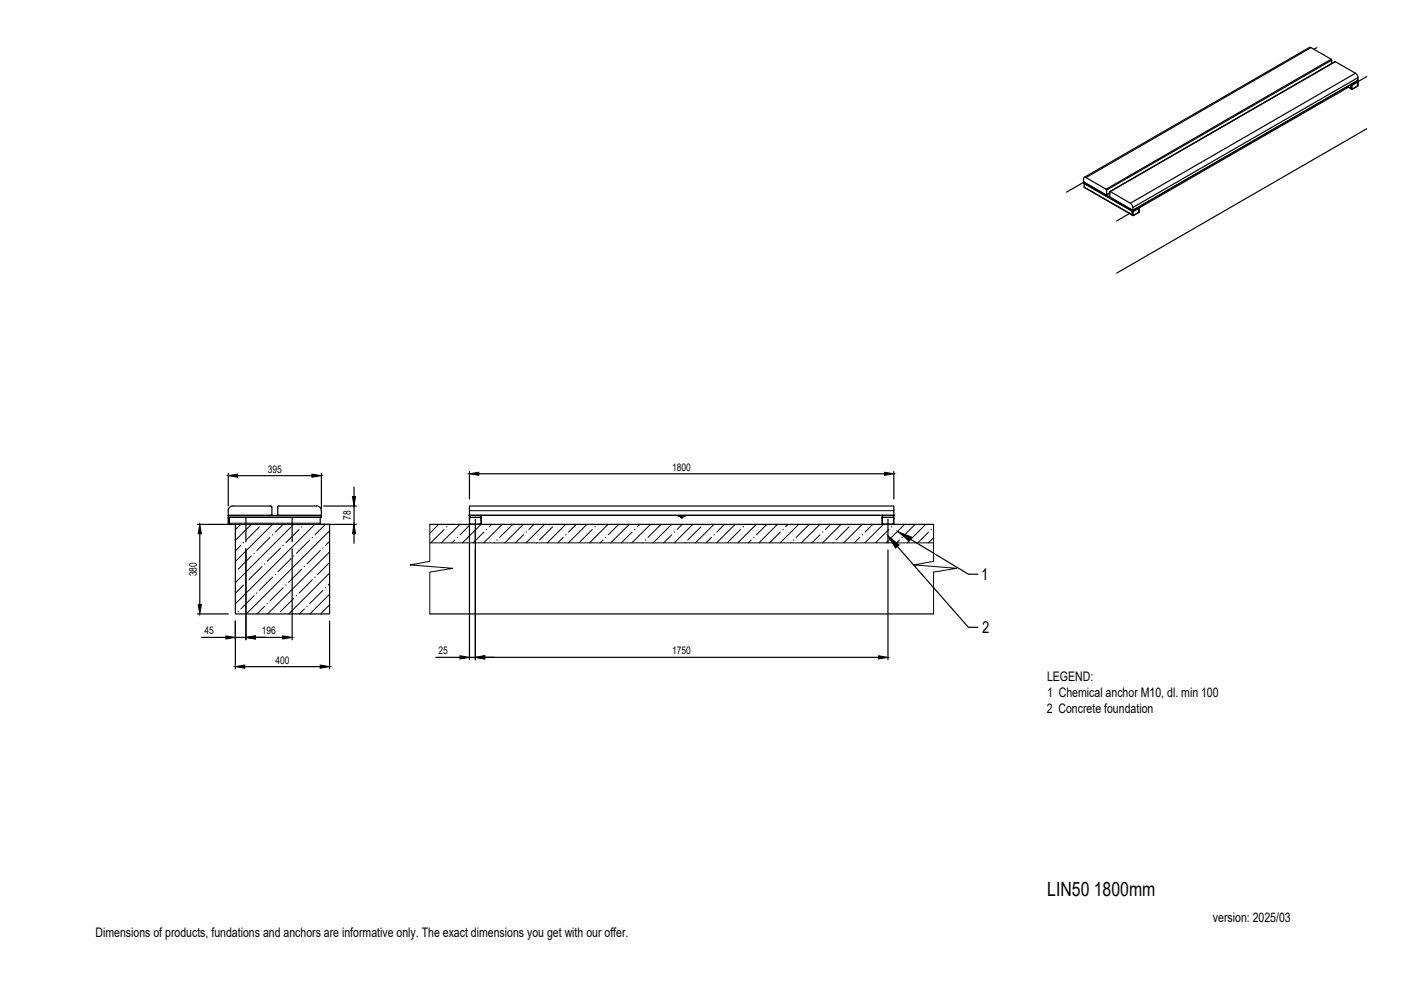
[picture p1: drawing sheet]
<svg xmlns="http://www.w3.org/2000/svg" width="297mm" height="210mm" viewBox="0 0 297 210" stroke-linecap="round" stroke-linejoin="round" font-family="sans-serif">
<!-- layer: SRAFY -->
<g fill="none" stroke="#000" stroke-width=".21">
<path d="M51 111.2l-1.1 1.1M51.1 115.6l-1.2 1.2M53.3 111.2l-3.4 3.4M53.3 117.9l-2.8 2.8M55 111.7l-2.8 2.8M57.2 114l-2.8 2.7M57.8 111.2l-7.9 7.9M59.5 116.2l-2.8 2.8M60 111.2l-1.6 1.6M61.7 118.4l-2.8 2.8M62.3 111.2l-12.4 12.3M63.4 112.3l-2.8 2.8"/>
<path d="M65.7 114.5l-2.8 2.8M66.7 111.2l-16.8 16.8M67.9 116.7l-2.8 2.9M69 111.2l-2.2 2.2M69.9 112.5l-17.7 17.7M69.9 117l-13.2 13.2M69.9 114.8l-.9 .8M69.9 119.3l-2.6 2.5M91.1 111.2v7.8l-4.1 .8 9 .7-4.9 .8v8.9M91.1 115.1h106.8M93 111.2l-1.9 1.9M94.2 112.3l-2.8 2.8"/>
<path d="M96.4 114.5l-.6 .6M97.5 111.2l-3.9 3.9M99.7 111.2l-2.2 2.2M102 111.2l-3.9 3.9M102.6 112.8l-2.3 2.3M104.2 111.2l-.5 .5M104.8 115.1h.1M106.5 111.2l-3.9 3.9M108.7 111.2l-2.8 2.7M111 111.2l-4 3.9M111 113.4l-1.7 1.7M113.2 111.2l-1.1 1.1"/>
<path d="M115.5 111.2l-4 3.9M117.2 111.7l-2.8 2.8M119.4 113.9l-1.1 1.2M119.9 111.2l-3.9 3.9M122.2 111.2l-1.6 1.6M124.4 111.2l-3.9 3.9M125.6 112.3l-2.8 2.8M127.9 114.5l-.7 .6M128.9 111.2l-3.9 3.9M131.2 111.2l-2.2 2.2M133.4 111.2l-3.9 3.9M134 112.8l-2.3 2.3"/>
<path d="M135.7 111.2l-.6 .5M136.3 115.1h-.1M137.9 111.2l-3.9 3.9M140.2 111.2l-2.8 2.7M142.4 111.2l-3.9 3.9M142.4 113.4l-1.7 1.7M144.6 111.2l-1 1.1M146.9 111.2l-3.9 3.9M148.6 111.7l-2.8 2.8M150.9 113.9l-1.2 1.2M151.4 111.2l-3.9 3.9M153.6 111.2l-1.6 1.6"/>
<path d="M155.9 111.2l-4 3.9M157 112.3l-2.8 2.8M159.3 114.5l-.6 .6M160.3 111.2l-3.9 3.9M162.6 111.2l-2.2 2.2M164.8 111.2l-3.9 3.9M165.4 112.8l-2.2 2.3M167.1 111.2l-.5 .5M167.7 115.1h-.1M169.3 111.2l-3.9 3.9M171.6 111.2l-2.8 2.7M173.8 111.2l-3.9 3.9"/>
<path d="M173.9 113.4l-1.8 1.7M176.1 111.2l-1.1 1.1M178.3 111.2l-3.9 3.9M180 111.7l-2.8 2.8M182.3 113.9l-1.2 1.2M182.8 111.2l-3.9 3.9M185 111.2l-1.6 1.6M187.3 111.2l-3.9 3.9M188.5 112.3l-2.8 2.8M190.7 114.5l-.6 .6M191.8 111.2l-3.9 3.9M194 111.2l-2.2 2.2"/>
<path d="M196.3 111.2l-4 3.9M196.9 112.8l-2.3 2.3M197.9 111.2v7.8l-4.1 .8 9 .7-4.9 .8v8.9M197.9 114l-1.1 1.1M51.6 124.1l-1.7 1.7M53.9 126.3l-2.8 2.8M55.5 120.1l-2.7 2.8M56.1 128.5l-1.6 1.7M57.8 122.4l-2.8 2.8M60 124.6l-2.8 2.8M62.3 126.9l-2.8 2.8M64 120.7l-2.8 2.8"/>
<path d="M64.5 129.1l-1 1.1M66.2 122.9l-2.8 2.8M68.5 125.2l-2.8 2.8M69.9 121.5l-8.7 8.7M69.9 126l-4.2 4.2M69.9 123.8l-.3 .3M69.9 128.2l-1.9 2"/>
</g>
<g fill="#000" stroke="#000" stroke-width=".21">
<circle cx="51.6" cy="115.1" r=".04"/>
<circle cx="56.1" cy="119.6" r=".04"/>
<circle cx="57.8" cy="113.4" r=".04"/>
<circle cx="62.3" cy="117.9" r=".04"/>
<circle cx="66.2" cy="113.9" r=".04"/>
<circle cx="68.5" cy="116.2" r=".04"/>
<circle cx="94.7" cy="111.7" r=".04"/>
<circle cx="97" cy="113.9" r=".04"/>
<circle cx="103.1" cy="112.3" r=".04"/>
<circle cx="113.8" cy="115" r=".04"/>
<circle cx="143" cy="112.8" r=".04"/>
<circle cx="159.8" cy="113.9" r=".04"/>
<circle cx="176.7" cy="115" r=".04"/>
<circle cx="189" cy="111.7" r=".04"/>
<circle cx="50.5" cy="129.7" r=".04"/>
<circle cx="54.4" cy="125.7" r=".04"/>
<circle cx="56.7" cy="128" r=".04"/>
<circle cx="65.1" cy="128.5" r=".04"/>
<circle cx="66.8" cy="122.4" r=".04"/>
<circle cx="69" cy="124.6" r=".04"/>
</g>
<!-- layer: OSY -->
<path d="M52.1 109.9v5M61.9 109.9v5M100.8 110.1v5M188.3 110.1v5" fill="none" stroke="#000" stroke-width=".25"/>
<!-- layer: OBRYSOVA -->
<path d="M91.1 111.2h106.8M91.1 130.2h106.8" fill="none" stroke="#000" stroke-width=".25"/>
<!-- layer: 0 -->
<g fill="#000" stroke="#000" stroke-width=".21">
<path d="M42.4 111.2l.3 2h-.7zM48.4 100.9l2-.4v.7zM66.1 100.5l2 .4-2 .3zM75.1 111.2l.3 2h-.7zM74.7 105.3h.7l-.3 2zM99.5 100.4l2-.3v.7zM187.5 100.1l2 .3-2 .4zM188.3 113.6l2.3 1.9-.7 .7zM190.4 112.7l2.8 1.2-.5 .8zM42 128.2h.7l-.3 2zM47.9 134.8l2 .3-2 .4zM52.1 135.1l2-.3v.7z"/>
<path d="M59.9 134.8l2 .3-2 .4zM97.5 139l2 .4-2 .3zM100.8 139.4l2-.4v.7zM186.3 139l2 .4-2 .3zM49.9 141.3l2-.3v.7zM67.9 141l2 .3-2 .4z"/>
<circle cx="241.4" cy="44.1" r=".11"/>
<circle cx="99.5" cy="109.3" r=".11"/>
<circle cx="144.4" cy="109.7" r=".11"/>
<circle cx="144.5" cy="109.7" r=".11"/>
<circle cx="144.6" cy="109.7" r=".11"/>
<circle cx="144.6" cy="109.7" r=".08"/>
<circle cx="144.7" cy="109.7" r=".11"/>
<circle cx="189.5" cy="109.3" r=".11"/>
</g>
<g fill="none" stroke="#000" stroke-width=".25">
<path d="M278 10.1l-.4-.1-47.7 27.6M279.2 10.1l-.6 .3M282.2 12.6l.1 .1M282.2 12.6l-4.2-2.5-47.7 27.5M282.2 12.6l-47.7 27.5M282.3 13.5v-.7l-47.7 27.5M283.1 13.1l-47.8 27.5M285.7 18.4l.8 .4M285.9 18.5l-44.4 25.6M286.5 18.1l.1 .8v-.7M286.5 18.1l.1 .1M286.5 18.8l.1 .1"/>
<path d="M286.5 18v.1M286.5 18h.1M286.5 18l-.1-.1 .1 .9-.8-.5M286.5 17.8v.2M286.6 18.8v.1M286.6 18.8h.1M286.6 18.8l.1 .1M286.6 18.1v.1M286.6 18.2v.7M286.6 17.8l1.3-.7v.2l-1.3 .7M286.6 17.8v.2M286.6 17.8h.1"/>
<path d="M286.7 18h.1M286.7 18l-.1 .2M286.7 18.9h.1M287.4 15.5l.4 .4 .1 .5M287.4 15.5l-4.3-2.4-47.7 27.5M287.4 15.5l-47.7 27.6M287.8 18.3h.1M287.8 17.4h.1M287.8 18.3l-1.2 .6M287.8 18.3l-1.1 .6M287.8 17.4l-1.1 .6M287.8 17.3l.1 .1"/>
<path d="M287.9 17.3h.1M287.9 17v.1M287.9 18.1l-.1 .2M287.9 17h.1M287.9 17.4h.1M287.9 18.1h.1M287.9 17.1v.2M287.9 17.4v.7M287.9 17.1l-47.7 27.5M289.8 16.2l-1.9 1.1M229.7 38.6l.1-.9 .3-.1 4.4 2.5M229.8 38.6v.2"/>
<path d="M229.8 38.6l4.7 2.7h.1M229.8 38.6l-3.7 2.1M229.8 38.6v.3l10.3 5.9v-.2M229.8 38.6l10.3 6M229.8 39.6l.1 .1M229.9 38.9l10.2 5.9v.7l-10.2-5.8zM229.9 39.7l10.3 6M289.8 27.3l-53 30.6M234.5 40.1l.1 .2M234.6 40.3v1M235.3 41l-.7 .4M235.3 40.9l-.7 .4"/>
<path d="M235.4 40.6h-.1l.1 1.2 4.8 2.8M235.4 40.6l4.3 2.5M239.5 45.3l-2.7 1.6M239.7 43.1l.3 .4 .2 .5M240.1 44.9l.1 .7v-.6M240.1 44.9l.1 .1M240.2 44.9h.1M240.2 44.6h.1M240.2 44l47.7-27.5v.5l-47.7 27.6zM240.2 45.6v.1M240.2 45.6l.1 .1M240.2 44.8v.2"/>
<path d="M240.2 45v.6M240.2 44.8l-.1 .1M240.3 45.7h-.1M240.3 44.8h.1M240.3 44.8l-.1 .2M240.3 45.7h.1M241.4 44.2h.1M241.4 45.1h.1M241.4 44.2l-1.1 .6M241.5 44.1v.1M241.5 43.9v.2l-1.3 .7M241.5 44.1h.1"/>
<path d="M241.5 43.9l-1.3 .7v.2M241.5 43.9v.2M241.5 44.2h.1M241.5 44.9h.1M241.5 44.9l-1.2 .8M241.5 44.9l-.1 .1M241.5 44.2v.7M99.5 100v5.8M189.5 100v5.8M41.9 111.2h6.5M42.4 113.2v15M48.4 100.3v6.9"/>
<path d="M48.4 109.7v1.5M48.4 109.3v.4h19.7v-.4M48.4 109.3h19.7M48.6 110.9v-1.2h19.3v1.5M48.6 109.9v1.3h-.2M48.6 111.2h27M49.9 111.2v19h20v-19M50.4 100.9h15.7M52.1 116.4v19.3M57.4 107.3l.2 .2M57.4 107.3h-8a.97 .97 0 0 0-1 1v1M57.6 109.1l-.2 .2"/>
<path d="M57.6 107.5v1.6M58.9 107.5v1.6l.2 .2M59.1 107.3l-.2 .2M59.1 107.3h8a1.01 1.01 0 0 1 1 1M61.9 116.4v19.3M68.1 109.2v.1M68.1 100.3v7.5M68.1 108.3v.9M68.6 107.3h7M75.1 103.3v2M75.1 107.3v3.9M75.1 113.2v2"/>
<path d="M99.5 111l.2 .2M99.5 109.3v-2h90v2M99.5 109.7v1.3M99.5 111.4v28.5M99.7 109.7l-.2 .2M99.7 111.2h2.1M100.8 112.7v27.2M101.5 100.4h86M101.8 109.7l.2 .2M102 111l-.2 .2M102 109.7h-2.5v-.4h90v.4h-2.5M102 109.3v1.7"/>
<path d="M143.8 109.3v.2h1.5v-.2M144.2 109.5l.2 .2M144.4 109.7h.1M144.4 109.6v.1M144.5 109.7h.1M144.5 109.6h.1M144.5 109.6l.1 .1M144.6 109.6h.1M144.6 109.7h.1M144.6 109.6v.1M144.7 109.6h-.1M144.8 109.5l-.2 .2"/>
<path d="M187 111l.2 .2M187 109.3v1.7M187.2 109.7l-.2 .2M187.2 111.2h2.1M188.3 116.6v23.3M189.3 109.7l.2 .2M189.5 111l-.2 .2M189.5 109.7v1.3M190.3 115.9l15 17.1h2M193 114.3l12.3 7.4h2M41.9 130.2h6.5M42.7 135.1h5.2"/>
<path d="M49.9 131.7v10.1M49.9 135.1h2.2M54.1 135.1h5.8M69.9 131.7v10.1M92.4 139.4h5.1M99.5 139.4h1.3M102.8 139.4h83.5M51.9 141.3h16"/>
</g>
<g fill="none" stroke="#000" stroke-width=".21">
<path d="M48.4 109.7v.2M48.5 109.3v.4M48.6 109.9h-.2v1.1M48.6 110.9h19.3M48.6 111h-.2v.2M68 109.3v.4M99.5 109.2h90M99.5 108.3h90M99.6 111l.1 .1M99.6 109.3v.4M99.7 109.7l-.1 .2-.1 1.1M99.7 109.7h.1"/>
<path d="M99.7 111.1v.1M99.7 111.1h2.1M99.7 109.7h2.1M101.8 109.7l.2 .2M101.8 109.7h.1M101.8 111.1v.1M101.9 109.3v.4M102 109.9h.1M102 109.9v1.1M102 111l-.2 .1M143.9 109.3v.2M144.4 109.6v.1"/>
<path d="M144.7 109.6v.1M145.2 109.3v.2M187 109.9v1.1M187.1 111l.1 .1M187.1 109.3v.4M187.2 109.7l-.1 .2M187.2 111.1h2.1M187.2 109.7h2.1M187.2 109.7h.1M187.2 111.1v.1M189.3 109.7l.2 .2M189.3 109.7h.1"/>
<path d="M189.3 111.1v.1M189.4 109.3v.4M189.5 111l-.2 .1M189.5 109.9h.1M189.5 111h.1M189.5 109.9v1.1"/>
</g>
<g fill="#fff" stroke="#fff" stroke-width=".35">
<path d="M256.5 196.4h14.2v3.6h-14.2z"/>
<path d="M221.4 117.8h12.5v3.6h-12.5z"/>
<path d="M221.4 120.6h36.7v3.6h-36.7z"/>
<path d="M221.4 123.8h20v3.6h-20z"/>
<path d="M19.8 192.6h137.8v3.6h-137.8z"/>
<path d="M256.6 188.4h25.7v2.4h-25.7z"/>
<path d="M256.6 186.4h30.7v2.4h-30.7z"/>
</g>
<text font-size="4.2" x="222" y="189.9">LIN50 1800mm</text>
<g font-size="3.5">
<text x="208" y="123">1</text>
<text x="208.2" y="134.3">2</text>
</g>
<g font-size="2.8">
<text x="222" y="144.4">LEGEND:</text>
<text x="222" y="147.9">1 Chemical anchor M10, dl. min 100</text>
<text x="221.9" y="151.1">2 Concrete foundation</text>
<text x="257.2" y="195.4">version: 2025/03</text>
<text x="20.2" y="198.6">Dimensions of products, fundations and anchors are informative only. The exact dimensions you get with our offer.</text>
</g>
<g font-size="2.2">
<text x="56.8" y="100.2">395</text>
<text x="142.5" y="99.8">1800</text>
<text x="74.4" y="110.2" transform="rotate(-90 74.4 110.2)">78</text>
<text x="41.7" y="122.2" transform="rotate(-90 41.7 122.2)">380</text>
<text x="43.3" y="134.5">45</text>
<text x="55.5" y="134.5">196</text>
<text x="58.4" y="140.7">400</text>
<text x="93" y="138.7">25</text>
<text x="142.5" y="138.7">1750</text>
</g>
</svg>
